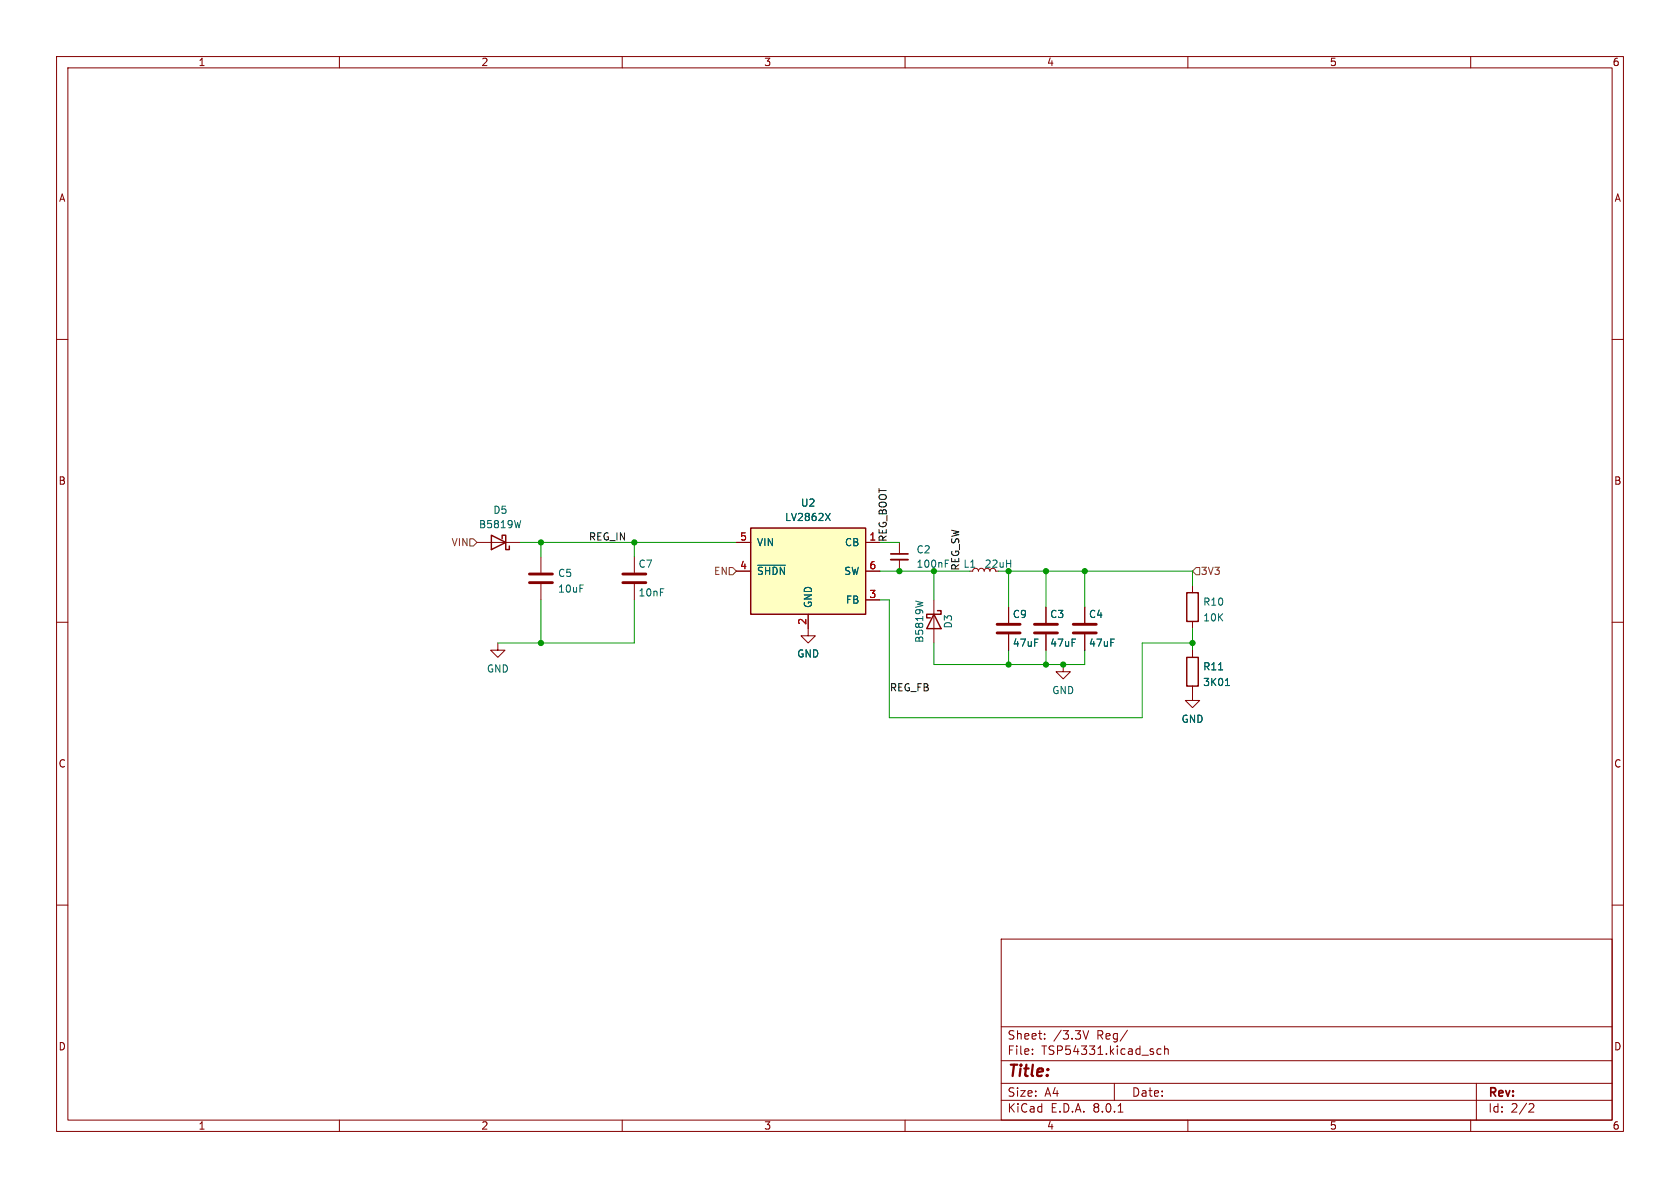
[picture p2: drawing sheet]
<svg xmlns="http://www.w3.org/2000/svg" width="297mm" height="210mm" viewBox="0 0 297 210" stroke-linecap="round" stroke-linejoin="round" font-family="sans-serif">
<g fill="none" stroke="#840000" stroke-width=".18">
<path d="M10 10h277v190h-277zM12 12h273v186h-273zM60 10v2M110 10v2M160 10v2M210 10v2M260 10v2M10 60h2M285 60h2M95.6 98.4v2.8M112.1 98.4v2.8M10 110h2"/>
<path d="M95.6 103.3v2.7M112.1 103.3v2.7M285 110h2M10 160h2M285 160h2M177 166h108v32h-108zM60 198v2M110 198v2M160 198v2M177 194.5h108M177 191.5h108M177 187.5h108"/>
<path d="M177 181.5h108M182.5 186.3v.1M182.5 185.5v.1M184.7 183.6v.1M184.7 182.8v.1M191.5 182.2l.5 1.5 .5-1.5M197 191.5v3M197.7 196.6h.8M199.3 182.1l-1.3 2M205.2 185.5l-.4-.1-.3 .3v.4l.2 .2h.5M205.9 185.5l.2-.1 .4 .1v.9M205.9 184.9v1.5"/>
<path d="M210 198v2M260 198v2M261 191.5v6.5M270.5 195.1l.5 .1 .2 .3-1 1.1h1"/>
</g>
<path d="M93.6 103h4.1M93.6 101.5h4.1M110.1 103h4.1M110.1 101.5h4.1" fill="none" stroke="#840000" stroke-width=".51"/>
<path d="M132.7 93.3h20.3v15.3h-20.3z" fill="#ffffc2"/>
<path d="M86.9 94.6l2.5 1.3-2.5 1.3zM88.8 95.3v-.7h.6v2.6h.6v-.7M132.7 93.3h20.3v15.3h-20.3zM165.1 108.6l1.3 2.5h-2.6zM165.7 108h.7v.6h-2.6v.6h.7M209.8 116.2h2v5.1h-2zM209.8 104.8h2v5.1h-2z" fill="none" stroke="#840000" stroke-width=".25"/>
<g fill="none" stroke="#840000" stroke-width=".18">
<path d="M84.3 95.9h7.6M130.2 95.9h2.5M153 95.9h2.6M159 95.9v2M159 98.9v2.1M88 113.7v1.2h1.3l-1.3 1.3-1.3-1.3h1.3M130.2 101h2.5M142.9 108.6v3.8h1.2l-1.2 1.3-1.3-1.3h1.3M153 106h2.6M153 101h2.6M165.1 106v7.7M172 101l.1-.4 .4-.1 .3 .1 .2 .4 .2-.4 .5-.1 .2 .2 .1 .3"/>
<path d="M178.3 107.3v2.8M178.3 112.1v2.8M184.9 107.3v2.8M184.9 112.1v2.8M188 117.5v1.2h1.2l-1.2 1.3-1.3-1.3h1.3M191.8 107.3v2.8M191.8 112.1v2.8M210.8 103.5v1.3M210.8 109.9v1.2M210.8 114.9v1.3M210.8 121.3v2.5h1.3l-1.3 1.3-1.3-1.3h1.3"/>
</g>
<path d="M92.1 92l-.3 1.3M134 99.9h4.8M145.9 90.7l.9 1.3M146.8 90.7l-.9 1.3M167.1 99.6h.4M167.1 99h.6M161.9 106.3l1.2 .3M215.4 118.4h.8M216.6 121.2h.8" fill="none" stroke="#006464" stroke-width=".18"/>
<path d="M176.3 111.9h4M176.3 110.4h4M182.9 111.9h4M182.9 110.4h4M189.7 111.9h4.1M189.7 110.4h4.1" fill="none" stroke="#840000" stroke-width=".51"/>
<path d="M157.5 98.9h3" fill="none" stroke="#840000" stroke-width=".33"/>
<path d="M157.5 97.9h3" fill="none" stroke="#840000" stroke-width=".3"/>
<path d="M83.1 95.3h.6l.6 .6-.6 .6h-.6zM128.9 100.3h.6l.7 .7-.7 .6h-.6zM211.5 100.3h.6v1.3h-.6l-.7-.6z" fill="none" stroke="#725600" stroke-width=".18"/>
<g fill="none" stroke="#009600" stroke-width=".18">
<path d="M91.9 95.9h38.3M95.6 95.9v2.5M112.1 95.9v2.5M155.6 95.9h3.4M95.6 106v7.7M112.1 106v7.7h-24.1M155.6 101h15.8M155.6 106h1.6v20.9h44.7v-13.2h8.9M165.1 113.7v3.8h26.7v-2.6M165.1 101v5M178.3 114.9v2.6M184.9 101v6.3"/>
<path d="M184.9 114.9v2.6M191.8 101v6.3M210.8 103.5v-2.5h-32.5v6.3M210.8 111.1v3.8"/>
</g>
<g fill="#009600" stroke="#009600" stroke-width=".18">
<circle cx="184.9" cy="101" r=".46"/>
<circle cx="210.8" cy="113.7" r=".46"/>
<circle cx="178.3" cy="117.5" r=".46"/>
<circle cx="188" cy="117.5" r=".46"/>
<circle cx="191.8" cy="101" r=".46"/>
<circle cx="184.9" cy="117.5" r=".46"/>
<circle cx="159" cy="101" r=".46"/>
<circle cx="165.1" cy="101" r=".46"/>
<circle cx="95.6" cy="95.9" r=".46"/>
<circle cx="95.6" cy="113.7" r=".46"/>
<circle cx="178.3" cy="101" r=".46"/>
<circle cx="112.1" cy="95.9" r=".46"/>
</g>
<text font-size="2.8" fill="#840000" x="178" y="190.9">Title:</text>
<g font-size="2.1" fill="#840000">
<text x="178" y="184">Sheet:</text>
<text x="186.2" y="184">/3.3V</text>
<text x="194" y="184">Reg/</text>
<text x="178" y="186.7">File:</text>
<text x="184.1" y="186.7">TSP54331.kicad_sch</text>
<text x="178" y="196.9">KiCad</text>
<text x="178" y="194.1">Size:</text>
<text x="184.7" y="194.1">A4</text>
<text x="185.7" y="196.9">E.D.A.</text>
<text x="193.3" y="196.9">8.0.1</text>
<text x="200" y="194.1">Date:</text>
<text x="263" y="194.3">Rev:</text>
<text x="263" y="196.9">Id:</text>
<text x="267.1" y="196.9">2/2</text>
</g>
<g font-size="1.8" fill="#840000">
<text x="35" y="11.9">1</text>
<text x="85" y="11.9">2</text>
<text x="135" y="11.9">3</text>
<text x="185" y="11.9">4</text>
<text x="235" y="11.9">5</text>
<text x="285" y="11.9">6</text>
<text x="10.3" y="35.9">A</text>
<text x="285.3" y="35.9">A</text>
<text x="10.3" y="85.9">B</text>
<text x="285.3" y="85.9">B</text>
<text x="10.3" y="135.9">C</text>
<text x="285.3" y="135.9">C</text>
<text x="10.3" y="185.9">D</text>
<text x="285.3" y="185.9">D</text>
<text x="35" y="199.9">1</text>
<text x="85" y="199.9">2</text>
<text x="135" y="199.9">3</text>
<text x="185" y="199.9">4</text>
<text x="235" y="199.9">5</text>
<text x="285" y="199.9">6</text>
</g>
<g font-size="1.8" fill="#006464">
<text x="141.5" y="89.8">U2</text>
<text x="84.6" y="93.6">B5819W</text>
<text x="87.1" y="91">D5</text>
<text x="138.7" y="92.3">LV2862X</text>
<text x="112.8" y="100.6">C7</text>
<text x="133.7" y="101.8">~{SHDN}</text>
<text x="133.7" y="96.7">VIN</text>
<text x="149.2" y="101.8">SW</text>
<text x="149.3" y="96.7">CB</text>
<text x="161.9" y="98">C2</text>
<text x="161.9" y="100.6">100nF</text>
<text x="170.2" y="100.6">L1</text>
<text x="98.6" y="102.2">C5</text>
<text x="98.6" y="105">10uF</text>
<text x="112.8" y="105.6">10nF</text>
<text x="143.7" y="107.6" transform="rotate(-90 143.7 107.6)">GND</text>
<text x="149.5" y="106.9">FB</text>
<text x="212.6" y="107.3">R10</text>
<text x="163.4" y="113.7" transform="rotate(-90 163.4 113.7)">B5819W</text>
<text x="168.5" y="111.2" transform="rotate(-90 168.5 111.2)">D3</text>
<text x="179" y="109.4">C9</text>
<text x="185.6" y="109.4">C3</text>
<text x="192.4" y="109.4">C4</text>
<text x="212.6" y="110">10K</text>
<text x="86" y="119.1">GND</text>
<text x="140.8" y="116.4">GND</text>
<text x="179" y="114.5">47uF</text>
<text x="185.6" y="114.5">47uF</text>
<text x="192.4" y="114.5">47uF</text>
<text x="212.6" y="118.7">R11</text>
<text x="185.9" y="122.9">GND</text>
<text x="212.6" y="121.5">3K01</text>
<text x="208.8" y="128">GND</text>
</g>
<g font-size="1.8" fill="#0f0f0f">
<text x="104" y="95.6">REG_IN</text>
<text x="156.8" y="95.9" transform="rotate(-90 156.8 95.9)">REG_BOOT</text>
<text x="169.7" y="101" transform="rotate(-90 169.7 101)">REG_SW</text>
<text x="157.2" y="122.3">REG_FB</text>
</g>
<g font-size="1.8" fill="#a90000">
<text x="130.7" y="95.6">5</text>
<text x="153.6" y="95.6">1</text>
<text x="130.7" y="100.7">4</text>
<text x="153.6" y="100.7">6</text>
<text x="153.6" y="105.8">3</text>
<text x="142.6" y="110.6" transform="rotate(-90 142.6 110.6)">2</text>
</g>
<g font-size="1.8" fill="#725600">
<text x="79.7" y="96.7">VIN</text>
<text x="126.1" y="101.8">EN</text>
<text x="212.2" y="101.8">3V3</text>
</g>
<text font-size="1.8" fill="#009600" x="174" y="100.6">22uH</text>
</svg>
